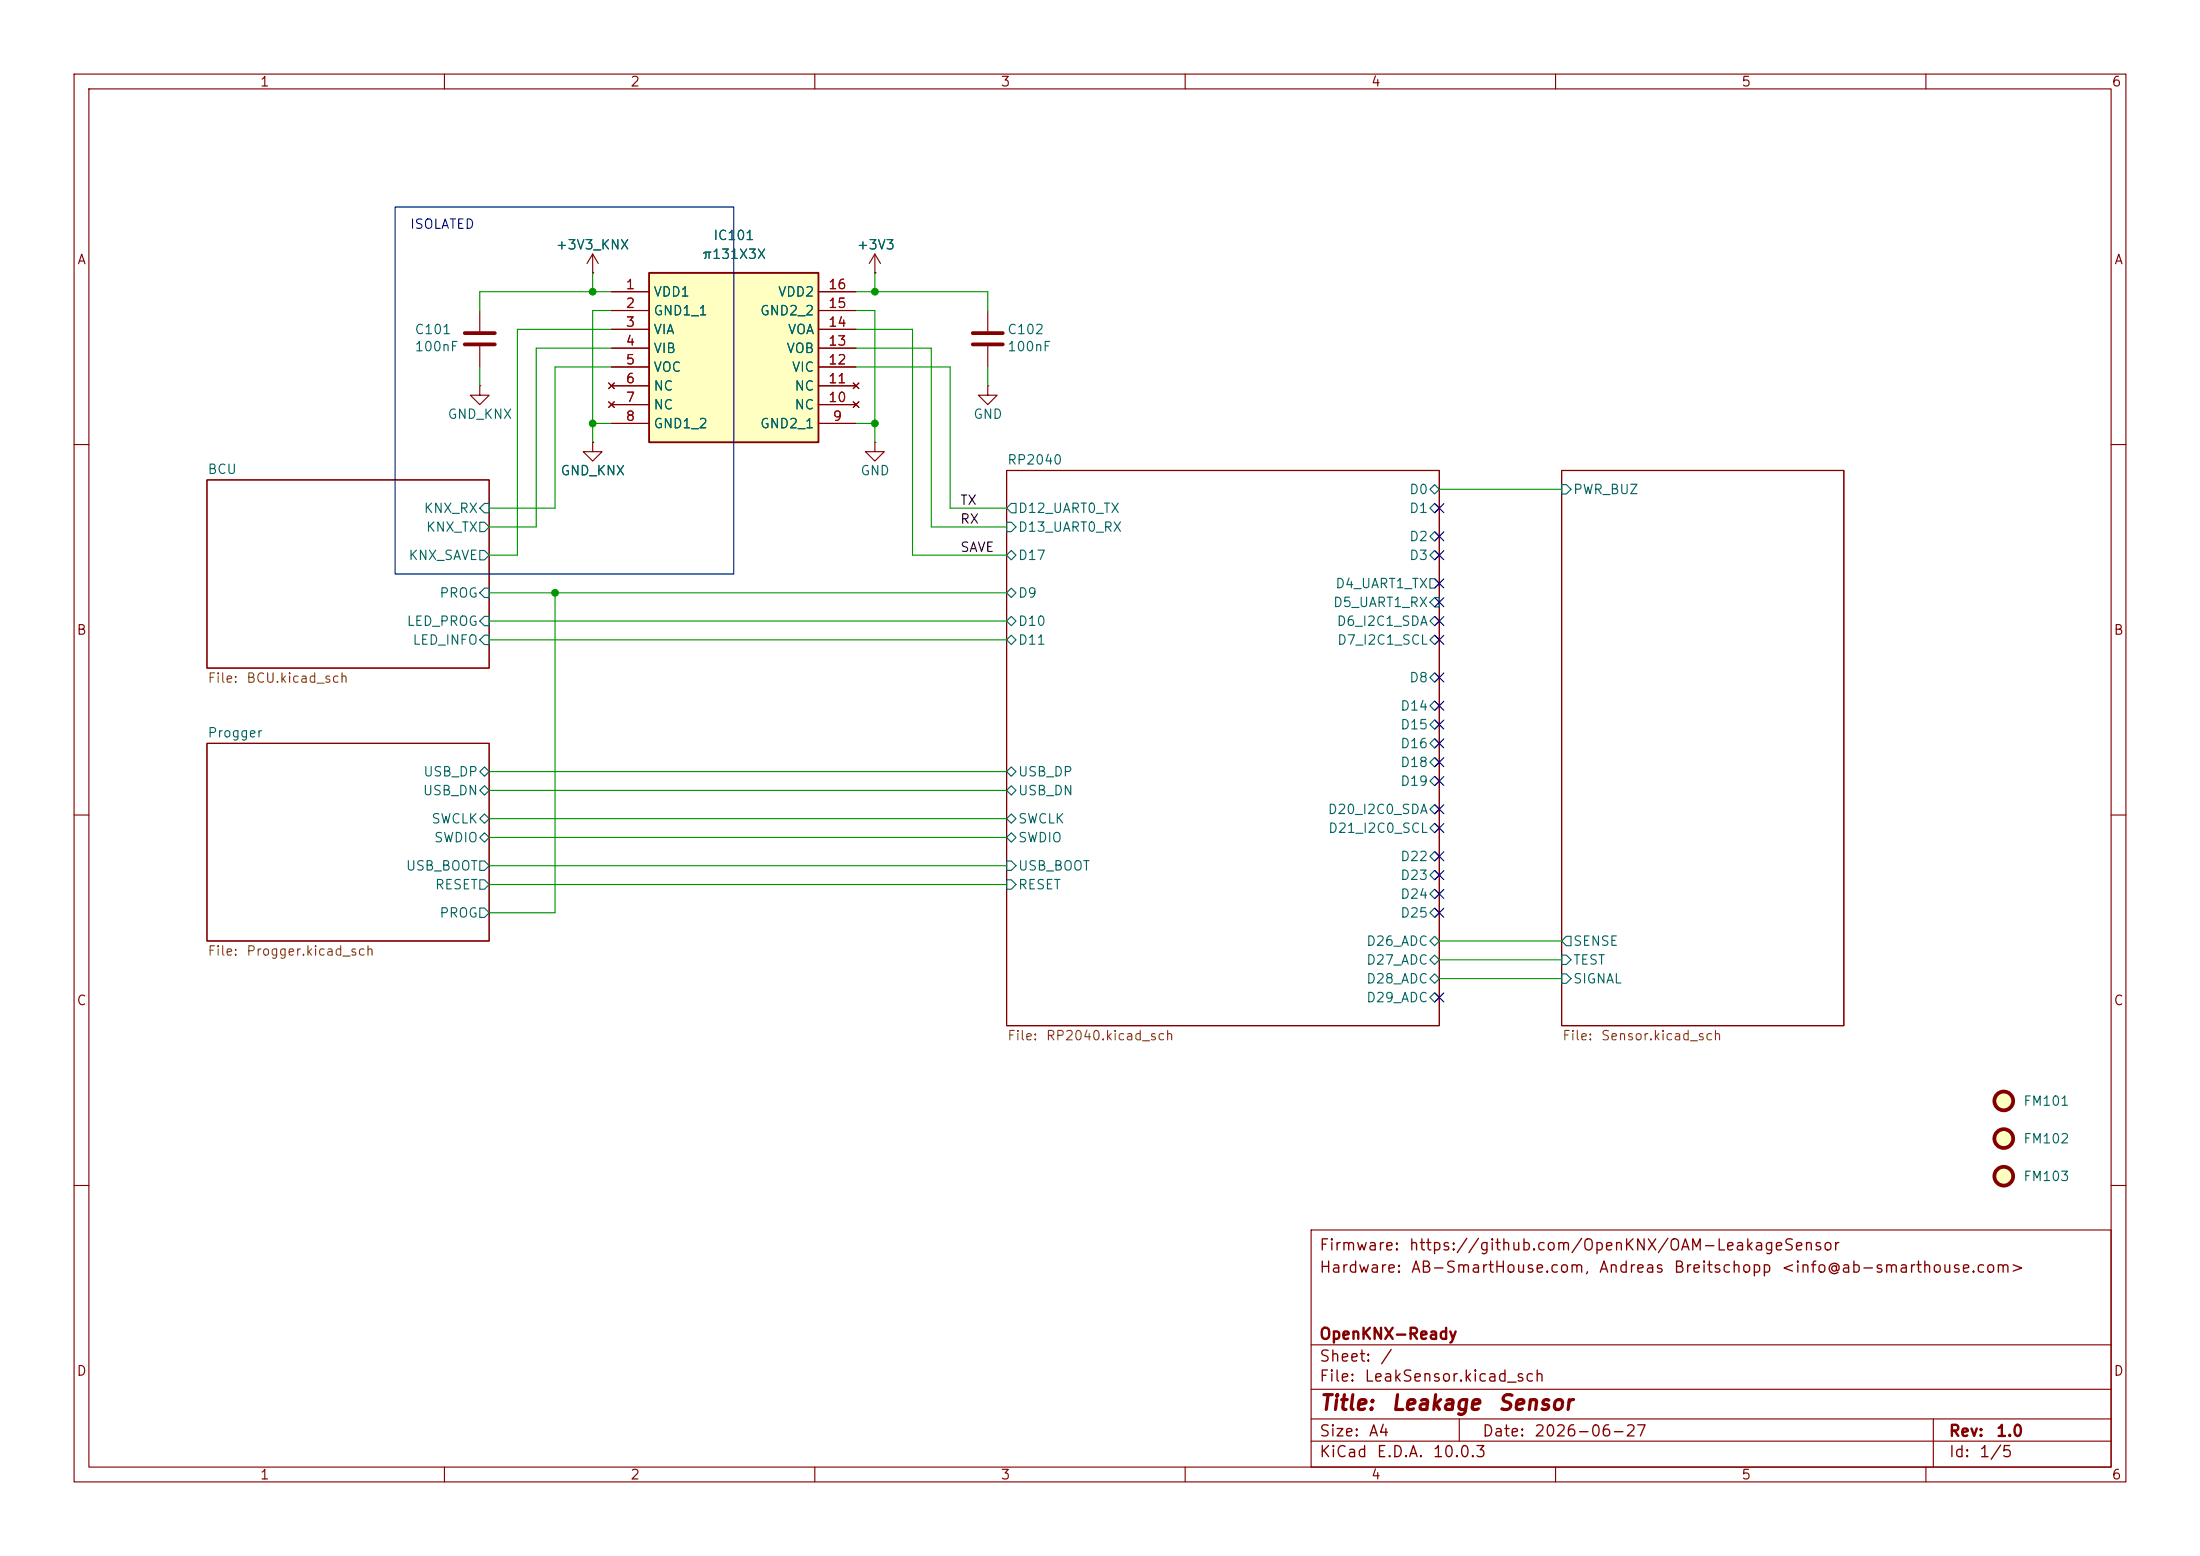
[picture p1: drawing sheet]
<svg xmlns="http://www.w3.org/2000/svg" width="297mm" height="210mm" viewBox="0 0 297 210" stroke-linecap="round" stroke-linejoin="round" font-family="sans-serif">
<g fill="none" stroke="#840000" stroke-width=".15">
<path d="M10 10h277v190h-277zM12 12h273v186h-273zM60 10v2M110 10v2M160 10v2M210 10v2M260 10v2M118.1 36.8h.1M118.1 34.3l-.8 1.3M118.1 34.3l.8 1.3M118.1 34.3v2.5M64.8 52.1v1.2h1.2l-1.2 1.3-1.3-1.3h1.3"/>
<path d="M64.8 52.1h.1M64.8 41.9v2.8M64.8 46.7v2.8M80 59.7v1.3h1.3l-1.3 1.2-1.3-1.2h1.3M80 59.7h.1M118.1 59.7v1.3h1.3l-1.3 1.2-1.3-1.2h1.3M118.1 59.7h.1M133.3 41.9v2.8M133.3 46.7v2.8M10 60h2M27.9 64.8h38.1v25.4h-38.1zM135.9 63.5h58.4v74.9h-58.4z"/>
<path d="M210.8 63.5h38.1v74.9h-38.1zM285 60h2M10 110h2M27.9 100.3h38.1v26.7h-38.1zM285 110h2M10 160h2M177 166h108v32h-108zM285 160h2M60 198v2M110 198v2M160 198v2M177 194.5h108"/>
<path d="M177 191.5h108M177 187.5h108M177 181.5h108M197 191.5v3M210 198v2M260 198v2M261 191.5v6.5"/>
</g>
<g fill="none" stroke="#006464" stroke-width=".15">
<path d="M64.8 74.3h.6l.6 .6-.6 .7h-.6zM64.8 70.5h.6l.6 .6-.6 .7h-.6zM65.4 67.9h.6v1.3h-.6l-.6-.6zM65.4 79.4h.6v1.2h-.6l-.6-.6zM135.9 70.5h.6l.7 .6-.7 .7h-.6zM136.5 74.3l.7 .6-.7 .7-.6-.7zM136.5 67.9h.7v1.3h-.7l-.6-.6zM193 68.6l.7-.7 .6 .7-.6 .6zM193 66l.7-.6 .6 .6-.6 .7zM193 78.1h.7l.6 .6-.6 .7h-.7zM193.7 74.3l.6 .6-.6 .7-.7-.7zM193.7 71.8l.6 .6-.6 .6-.7-.6z"/>
<path d="M210.8 65.4h.7l.6 .6-.6 .7h-.7zM65.4 83.2h.6v1.3h-.6l-.6-.7zM65.4 85.7h.6v1.3h-.6l-.6-.6zM135.9 83.8l.6-.6 .7 .6-.7 .7zM135.9 80l.6-.6 .7 .6-.7 .6zM135.9 86.4l.6-.7 .7 .7-.7 .6zM193 95.3l.7-.7 .6 .7-.6 .6zM193 97.8l.7-.6 .6 .6-.6 .6zM193 86.4l.7-.7 .6 .7-.6 .6zM193 91.4l.7-.6 .6 .6-.6 .7zM193 83.8l.7-.6 .6 .6-.6 .7zM193.7 80.6h.6v1.3h-.6l-.7-.6z"/>
<path d="M64.8 106.7l.6-.7 .6 .7-.6 .6zM64.8 104.1l.6-.6 .6 .6-.6 .7zM64.8 110.5l.6-.6 .6 .6-.6 .6zM64.8 118.7h.6l.6 .7-.6 .6h-.6zM64.8 113l.6-.6 .6 .6-.6 .7zM64.8 116.2h.6l.6 .6-.6 .7h-.6zM135.9 104.1l.6-.6 .7 .6-.7 .7zM135.9 106.7l.6-.7 .7 .7-.7 .6zM135.9 118.7h.6l.7 .7-.7 .6h-.6zM135.9 113l.6-.6 .7 .6-.7 .7zM135.9 116.2h.6l.7 .6-.7 .7h-.6zM136.5 109.9l.7 .6-.7 .6-.6-.6z"/>
<path d="M193 109.2l.7-.6 .6 .6-.6 .7zM193 105.4l.7-.6 .6 .6-.6 .6zM193 102.9l.7-.7 .6 .7-.6 .6zM193 115.6l.7-.7 .6 .7-.6 .6zM193 111.8l.7-.7 .6 .7-.6 .6zM193 100.3l.7-.6 .6 .6-.6 .7zM193.7 117.5l.6 .6-.6 .6-.7-.6zM64.8 122.6h.6l.6 .6-.6 .6h-.6zM193 123.2l.7-.6 .6 .6-.6 .6zM193 134.6l.7-.6 .6 .6-.6 .7zM193 129.5l.7-.6 .6 .6-.6 .7zM193 120.7l.7-.7 .6 .7-.6 .6z"/>
<path d="M193 127l.7-.6 .6 .6-.6 .6zM193.7 131.4l.6 .7-.6 .6-.7-.6zM210.8 131.4h.7l.6 .7-.6 .6h-.7zM210.8 128.9h.7l.6 .6-.6 .7h-.7zM211.5 126.4h.6v1.2h-.6l-.7-.6z"/>
</g>
<g fill="none" stroke="#840000" stroke-width=".51">
<path d="M62.7 45h4.1M62.7 46.5h4.1M131.3 45h4.1M131.3 46.5h4.1"/>
<circle cx="270.5" cy="148.6" r="1.27"/>
<circle cx="270.5" cy="158.7" r="1.27"/>
</g>
<g fill="#ffffc2" stroke="#ffffc2" stroke-width=".14">
<circle cx="270.5" cy="158.7" r="1.27"/>
<circle cx="270.5" cy="148.6" r="1.27"/>
</g>
<path d="M87.6 36.8h22.9v22.9h-22.9z" fill="#ffffc2"/>
<path d="M87.6 36.8h22.9v22.9h-22.9z" fill="none" stroke="#840000" stroke-width=".25"/>
<g fill="none" stroke="#840000" stroke-width=".15">
<path d="M80 36.8h.1M80 34.3l-.8 1.3M80 34.3l.8 1.3M80 34.3v2.5M82.5 39.4h5.1M110.5 39.4h5.1M118.1 36.8h.1M80 59.7h.1M82.2 51.7l.7 .8M82.2 54.2l.7 .8M82.5 41.9h5.1M82.5 44.5h5.1"/>
<path d="M82.5 47h5.1M82.5 49.5h5.1M82.5 52.1h5.1M82.5 54.6h5.1M82.5 57.2h5.1M82.9 51.7l-.7 .8M82.9 54.2l-.7 .8M110.5 41.9h5.1M110.5 44.5h5.1M110.5 47h5.1M110.5 49.5h5.1M110.5 52.1h5.1"/>
<path d="M110.5 54.6h5.1M110.5 57.2h5.1M115.2 54.2l.8 .8M115.2 51.7l.8 .8M116 54.2l-.8 .8M116 51.7l-.8 .8M133.3 52.1v1.2h1.3l-1.3 1.3-1.2-1.3h1.2M133.3 52.1h.1"/>
</g>
<circle cx="270.5" cy="153.7" r="1.27" fill="#ffffc2" stroke="#ffffc2" stroke-width=".14"/>
<circle cx="270.5" cy="153.7" r="1.27" fill="none" stroke="#840000" stroke-width=".51"/>
<g fill="none" stroke="#009600" stroke-width=".15">
<path d="M80 36.8v2.6M82.5 39.4h-17.7v2.5M115.6 39.4h17.7v2.5M118.1 36.8v2.6M64.8 49.5v2.6M80 57.2h2.5M82.5 47h-10.1v24.1h-6.4M82.5 41.9h-2.5v17.8M82.5 49.5h-7.6v19.1h-8.9M82.5 44.5h-12.7v30.4h-3.8M115.6 47h10.1v24.1h10.2M115.6 44.5h7.6v30.4h12.7"/>
<path d="M115.6 49.5h12.7v19.1h7.6M115.6 41.9h2.5v17.8M115.6 57.2h2.5M133.3 49.5v2.6M194.3 66h16.5M66 86.4h69.9M66 80h69.9M66 83.8h69.9M74.9 80v43.2h-8.9M66 119.4h69.9M66 116.8h69.9M66 113h69.9"/>
<path d="M66 110.5h69.9M66 104.1h69.9M66 106.7h69.9M194.3 127h16.5M194.3 129.5h16.5M194.3 132.1h16.5"/>
</g>
<g fill="none" stroke="#000084" stroke-width=".15">
<path d="M193.7 71.8l1.2 1.2M193.7 74.3l1.2 1.2M193.7 68l1.2 1.2M193.7 78.1l1.2 1.2M194.9 71.8l-1.2 1.2M194.9 74.3l-1.2 1.2M194.9 68l-1.2 1.2M194.9 78.1l-1.2 1.2M193.7 97.2l1.2 1.2M193.7 94.6l1.2 1.3M193.7 85.8l1.2 1.2M193.7 90.8l1.2 1.2"/>
<path d="M193.7 99.7l1.2 1.2M193.7 80.7l1.2 1.2M193.7 83.2l1.2 1.2M194.9 97.2l-1.2 1.2M194.9 94.6l-1.2 1.3M194.9 85.8l-1.2 1.2M194.9 90.8l-1.2 1.2M194.9 99.7l-1.2 1.2M194.9 80.7l-1.2 1.2M194.9 83.2l-1.2 1.2M193.7 108.6l1.2 1.2M193.7 104.8l1.2 1.2"/>
<path d="M193.7 117.5l1.2 1.2M193.7 111.2l1.2 1.2M193.7 115l1.2 1.2M193.7 102.3l1.2 1.2M194.9 108.6l-1.2 1.2M194.9 104.8l-1.2 1.2M194.9 117.5l-1.2 1.2M194.9 111.2l-1.2 1.2M194.9 115l-1.2 1.2M194.9 102.3l-1.2 1.2M193.7 122.6l1.2 1.2M193.7 120l1.2 1.3"/>
<path d="M193.7 134l1.2 1.2M194.9 122.6l-1.2 1.2M194.9 120l-1.2 1.3M194.9 134l-1.2 1.2"/>
</g>
<path d="M53.3 27.9h45.8v49.6h-45.8z" fill="none" stroke="#0000c2" stroke-width=".15"/>
<g fill="#009600" stroke="#009600" stroke-width=".14">
<circle cx="80" cy="57.2" r=".46"/>
<circle cx="118.1" cy="39.4" r=".46"/>
<circle cx="80" cy="39.4" r=".46"/>
<circle cx="118.1" cy="57.2" r=".46"/>
<circle cx="74.9" cy="80" r=".46"/>
</g>
<g font-size="2" fill="#840000">
<text x="178" y="190.8">Title:</text>
<text x="187.7" y="190.8">Leakage</text>
<text x="202.1" y="190.8">Sensor</text>
</g>
<g font-size="1.5" fill="#840000">
<text x="178" y="172.2">Hardware:</text>
<text x="178" y="169.2">Firmware:</text>
<text x="190.1" y="169.2">https://github.com/OpenKNX/OAM-LeakageSensor</text>
<text x="190.4" y="172.2">AB-SmartHouse.com,</text>
<text x="215.7" y="172.2">Andreas</text>
<text x="225.8" y="172.2">Breitschopp</text>
<text x="240.3" y="172.2">&lt;info@ab-smarthouse.com&gt;</text>
<text x="178" y="184.2">Sheet:</text>
<text x="178" y="181.2">OpenKNX-Ready</text>
<text x="186.2" y="184.2">/</text>
<text x="178" y="186.9">File:</text>
<text x="184.1" y="186.9">LeakSensor.kicad_sch</text>
<text x="178" y="197.1">KiCad</text>
<text x="178" y="194.3">Size:</text>
<text x="184.7" y="194.3">A4</text>
<text x="185.7" y="197.1">E.D.A.</text>
<text x="193.3" y="197.1">10.0.3</text>
<text x="200" y="194.3">Date:</text>
<text x="207" y="194.3">2026-06-27</text>
<text x="263" y="194.3">Rev:</text>
<text x="263" y="197.1">Id:</text>
<text x="267.1" y="197.1">1/5</text>
<text x="269.4" y="194.3">1.0</text>
</g>
<g font-size="1.3" fill="#840000">
<text x="35" y="12">1</text>
<text x="85" y="12">2</text>
<text x="135" y="12">3</text>
<text x="185" y="12">4</text>
<text x="235" y="12">5</text>
<text x="285" y="12">6</text>
<text x="10.3" y="36">A</text>
<text x="285.3" y="36">A</text>
<text x="10.3" y="86">B</text>
<text x="285.3" y="86">B</text>
<text x="10.3" y="136">C</text>
<text x="285.3" y="136">C</text>
<text x="10.3" y="186">D</text>
<text x="285.3" y="186">D</text>
<text x="35" y="200">1</text>
<text x="85" y="200">2</text>
<text x="135" y="200">3</text>
<text x="185" y="200">4</text>
<text x="235" y="200">5</text>
<text x="285" y="200">6</text>
</g>
<text font-size="1.3" fill="#0000c2" x="55.3" y="31.2">ISOLATED</text>
<g font-size="1.3" fill="#006464">
<text x="74.9" y="34">+3V3_KNX</text>
<text x="94.6" y="35.3">π131X3X</text>
<text x="96.2" y="32.7">IC101</text>
<text x="115.6" y="34">+3V3</text>
<text x="88.1" y="40.3">VDD1</text>
<text x="104.9" y="40.3">VDD2</text>
<text x="55.9" y="45.4">C101</text>
<text x="55.9" y="47.7">100nF</text>
<text x="88.1" y="42.9">GND1_1</text>
<text x="88.1" y="45.4">VIA</text>
<text x="88.1" y="48">VIB</text>
<text x="102.5" y="42.9">GND2_2</text>
<text x="106.1" y="48">VOB</text>
<text x="106.3" y="45.4">VOA</text>
<text x="135.9" y="45.4">C102</text>
<text x="135.9" y="47.7">100nF</text>
<text x="88.1" y="50.5">VOC</text>
<text x="88.1" y="53">NC</text>
<text x="106.8" y="50.5">VIC</text>
<text x="107.2" y="53">NC</text>
<text x="60.3" y="56.9">GND_KNX</text>
<text x="88.1" y="55.6">NC</text>
<text x="88.1" y="58.1">GND1_2</text>
<text x="102.5" y="58.1">GND2_1</text>
<text x="107.2" y="55.6">NC</text>
<text x="131.3" y="56.9">GND</text>
<text x="27.9" y="64.3">BCU</text>
<text x="75.6" y="64.5">GND_KNX</text>
<text x="116.1" y="64.5">GND</text>
<text x="135.9" y="63">RP2040</text>
<text x="57.1" y="69.6">KNX_RX</text>
<text x="137.4" y="69.6">D12_UART0_TX</text>
<text x="190.2" y="69.6">D1</text>
<text x="190.2" y="67">D0</text>
<text x="212.3" y="67">PWR_BUZ</text>
<text x="55.1" y="75.9">KNX_SAVE</text>
<text x="57.4" y="72.1">KNX_TX</text>
<text x="137.4" y="75.9">D17</text>
<text x="137.4" y="72.1">D13_UART0_RX</text>
<text x="190.2" y="75.9">D3</text>
<text x="190.2" y="73.4">D2</text>
<text x="59.2" y="81">PROG</text>
<text x="137.4" y="81">D9</text>
<text x="179.9" y="82.3">D5_UART1_RX</text>
<text x="180.2" y="79.7">D4_UART1_TX</text>
<text x="54.8" y="84.8">LED_PROG</text>
<text x="55.6" y="87.3">LED_INFO</text>
<text x="137.4" y="84.8">D10</text>
<text x="137.4" y="87.3">D11</text>
<text x="180.4" y="84.8">D6_I2C1_SDA</text>
<text x="180.4" y="87.3">D7_I2C1_SCL</text>
<text x="190.2" y="92.4">D8</text>
<text x="27.9" y="99.8">Progger</text>
<text x="189" y="101.3">D16</text>
<text x="189" y="96.2">D14</text>
<text x="189" y="98.8">D15</text>
<text x="57" y="107.7">USB_DN</text>
<text x="57.1" y="105.1">USB_DP</text>
<text x="137.4" y="105.1">USB_DP</text>
<text x="137.4" y="107.7">USB_DN</text>
<text x="189" y="106.4">D19</text>
<text x="189" y="103.8">D18</text>
<text x="58.1" y="111.5">SWCLK</text>
<text x="137.4" y="111.5">SWCLK</text>
<text x="179.2" y="110.2">D20_I2C0_SDA</text>
<text x="179.2" y="112.7">D21_I2C0_SCL</text>
<text x="54.7" y="117.8">USB_BOOT</text>
<text x="58.5" y="114">SWDIO</text>
<text x="137.4" y="114">SWDIO</text>
<text x="137.4" y="117.8">USB_BOOT</text>
<text x="189" y="119.1">D23</text>
<text x="189" y="116.5">D22</text>
<text x="58.6" y="120.4">RESET</text>
<text x="59.2" y="124.2">PROG</text>
<text x="137.4" y="120.4">RESET</text>
<text x="189" y="124.2">D25</text>
<text x="189" y="121.6">D24</text>
<text x="184.4" y="130.5">D27_ADC</text>
<text x="184.4" y="128">D26_ADC</text>
<text x="212.3" y="128">SENSE</text>
<text x="212.3" y="130.5">TEST</text>
<text x="184.4" y="135.6">D29_ADC</text>
<text x="184.4" y="133.1">D28_ADC</text>
<text x="212.3" y="133.1">SIGNAL</text>
<text x="273.1" y="149.6">FM101</text>
<text x="273.1" y="154.6">FM102</text>
<text x="273.1" y="159.7">FM103</text>
</g>
<g font-size="1.3" fill="#a90000">
<text x="84.4" y="39.3">1</text>
<text x="84.4" y="41.9">2</text>
<text x="111.7" y="41.9">15</text>
<text x="111.7" y="39.3">16</text>
<text x="84.4" y="44.4">3</text>
<text x="84.4" y="47">4</text>
<text x="111.7" y="47">13</text>
<text x="111.7" y="44.4">14</text>
<text x="84.4" y="49.5">5</text>
<text x="84.4" y="52">6</text>
<text x="111.7" y="52">11</text>
<text x="111.7" y="49.5">12</text>
<text x="84.4" y="54.6">7</text>
<text x="84.4" y="57.1">8</text>
<text x="111.7" y="54.6">10</text>
<text x="112.3" y="57.1">9</text>
</g>
<g font-size="1.3" fill="#0f0f0f">
<text x="129.5" y="68.5">TX</text>
<text x="129.5" y="71">RX</text>
<text x="129.5" y="74.8">SAVE</text>
</g>
<g font-size="1.3" fill="#725600">
<text x="27.9" y="92.5">File:</text>
<text x="33.2" y="92.5">BCU.kicad_sch</text>
<text x="27.9" y="129.3">File:</text>
<text x="33.2" y="129.3">Progger.kicad_sch</text>
<text x="135.9" y="140.7">File:</text>
<text x="141.1" y="140.7">RP2040.kicad_sch</text>
<text x="210.8" y="140.7">File:</text>
<text x="216" y="140.7">Sensor.kicad_sch</text>
</g>
</svg>
